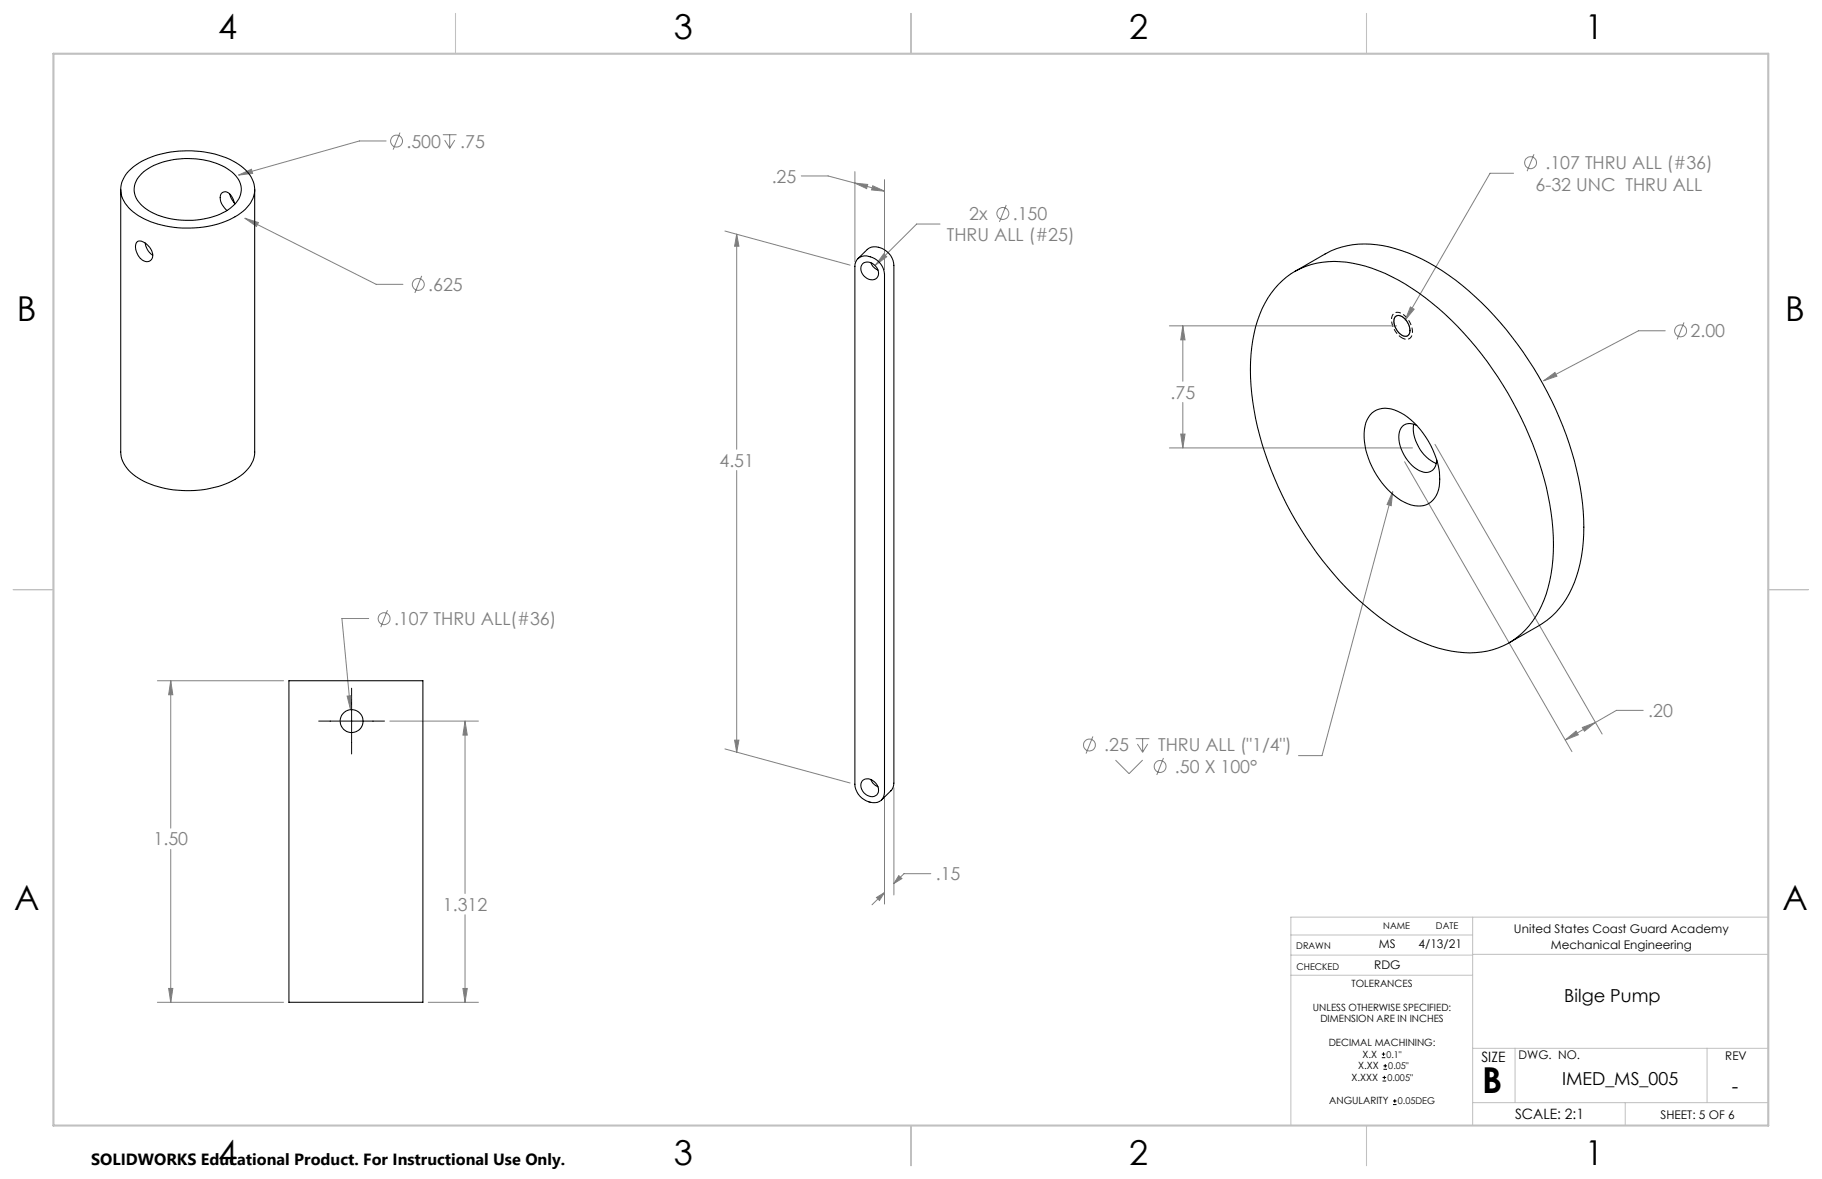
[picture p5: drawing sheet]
<svg xmlns="http://www.w3.org/2000/svg" width="432mm" height="279mm" viewBox="0 0 432 279" stroke-linecap="round" stroke-linejoin="round" font-family="sans-serif">
<g fill="none" stroke="#808080" stroke-width=".24">
<path d="M91.5 33.4h-6.3l-28.6 8.1M94.8 31.4l-1.6 4.1M105 31.9h3.2M105.4 33.2l1.2 1.9M106.6 31.9v3.2M107.8 33.2l-1.2 1.9M363.5 36.5l-1.6 4.1M56.6 41.5l3-1.4 .3 1zM58 51.7l3.2 1-.4 1zM58 51.7l31.1 15.7h6.4M171.8 54.8l29.7 8M174.6 55.5l.5 2.8h-1z"/>
<path d="M174.6 55.5v51M189.9 41.7h6.4l6.3 1.7M202.6 43.4l3 .3-.2 1zM202.6 40.7v21.3M202.6 43.4l7 1.9M206.8 44l2.8 1.3-3-.3zM209.6 42.6v21.3M222.8 53.1h-5.6l-9.7 9.7M238.5 48.6l-1.6 4M358.7 41.1h-5.6l-20.1 34.7M99.9 65.4l-1.6 4M209.4 60.1l.7 .8-2.6 1.9z"/>
<path d="M277.1 77.2h53.9M280.3 77.2l.5 3.3h-1zM280.3 77.2v13.1M334.3 72.7l.8 .6-2.1 2.5zM394.7 78.4h-6.4l-22.5 11.8M399.1 76.4l-1.6 4M280.3 95.4v10.8M365.8 90.2l2.7-1.9 .5 .8zM174.6 111.5v66.8M277.1 106.2h57.7M279.8 102.9h1l-.5 3.3zM330.1 116.5l-.4 3.3-1-.2z"/>
<path d="M330.1 116.5l-16.8 62.6h-5.6M332.9 109.4l39.6 68.7M340.1 105.3l39.6 68.7M87.4 146.6h-6.4l2.1 21.6M91.8 144.6l-1.6 4M37.3 161.3h29.9M40.5 161.3l.5 3.3h-1zM40.5 161.3v35M82.3 165l1-.1-.2 3.3zM92.4 170.9h21M110.2 170.9l.5 3.3h-1zM110.2 170.9v40.8"/>
<path d="M171.8 177.5l29.7 8.1M174.1 175.4h1l-.5 2.9zM259 174.5l-1.6 4.1M269.2 175h3.2M269.6 176.3l1.2 2M270.8 175v3.3M272 176.3l-1.2 2M275.7 179.6l-1.6 4.1M370.9 175.4l2.6-2.2 .6 .9zM375 172.4l3.1-1.2-2.6 2.1zM378.1 171.2l-7.2 4.2M389.4 168.3h-6.3l-5 2.9"/>
<path d="M209.6 188.8v25.4M211.8 186.7v25.4M264.4 180.1l3.2 3.2 3.2-3.2M40.5 201.3v36.2M110.2 216.8v20.7M207.7 212.7l1.9-1.2-1.2 1.9zM209.6 211.5l-2.9 2.9M213 207.5l.7 .7-1.9 1.2zM220.6 207h-6.4l-2.4 2.4M37.3 237.5h29.9M40 234.2h1l-.5 3.3zM101.5 237.5h11.9"/>
<path d="M109.7 234.2h1l-.5 3.3z"/>
<circle cx="94" cy="33.4" r="1.42"/>
<circle cx="362.7" cy="38.5" r="1.41"/>
<circle cx="237.7" cy="50.6" r="1.41"/>
<circle cx="99.1" cy="67.4" r="1.41"/>
<circle cx="398.3" cy="78.4" r="1.42"/>
<circle cx="91" cy="146.6" r="1.4"/>
<circle cx="258.2" cy="176.6" r="1.42"/>
<circle cx="274.9" cy="181.6" r="1.42"/>
</g>
<g fill="none" stroke="#000" stroke-width=".24">
<path d="M75.5 170.9h15.6M83.3 163.1v15.6M327.5 250.6h.8M327.5 249.8h.8M327.7 256.2h.8M327.7 255.3h.8M327.9 249.4v.8M327.9 253.4h.8M327.9 252.6h.8M328.1 255v.8M328.3 252.2v.8M330.1 261.8h.9"/>
<path d="M330.1 260.9h.9M330.6 260.5v.8"/>
</g>
<path d="M330.7 75a1.75 1.75 0 0 1 2.5 .8 3 3 0 0 1 .6 3.6 1.94 1.94 0 0 1-2.7-1 2.92 2.92 0 0 1-.4-3.4z" fill="none" stroke="#808080" stroke-width=".25"/>
<path d="M332.3 80.1a4.9 4.9 0 0 1-2.2-5.5 1.78 1.78 0 0 1 2.8 .2 4.6 4.6 0 0 1 1.5 5.1l-.4 .4-.5 .1-1.2-.3" fill="none" stroke="#000" stroke-width=".24" stroke-dasharray="1.3 .6" stroke-dashoffset=".4" stroke-linecap="butt"/>
<path d="M349 217.3v49.4M419.1 217.3h-113.2v49.4M305.9 231.1h43.1M305.9 226.3h43.1M305.9 221.6h43.1M349 226.2h70.1M349 248.4h70.1M359.1 248.4v12.9M404.6 248.4v12.9M349 261.3h70.1M385.2 261.3v5.4" fill="none" stroke="#c0c0c0" stroke-width=".24"/>
<path d="M108 3.2v9.5M215.9 3.2v9.5M323.8 3.2v9.5M3.1 139.7h9.6M419.1 139.7h9.5M215.9 266.7v9.6M323.8 266.7v9.6" fill="none" stroke="#c0c0c0" stroke-width=".25"/>
<path d="M12.7 12.7h406.4v254h-406.4z" fill="none" stroke="#c0c0c0" stroke-width=".5"/>
<path d="M58 51.7l2.8 2 .4-1zM56.6 41.5l3.3-.4-.3-1zM40.5 161.3l.5 3.3h-1zM40 234.2h1l-.5 3.3zM110.2 170.9l.5 3.3h-1zM109.7 234.2h1l-.5 3.3zM82.3 165l.8 3.2 .2-3.3zM174.6 55.5l.5 2.8h-1zM174.1 175.4h1l-.5 2.9zM207.7 212.7l1.9-1.2-1.2 1.9zM213 207.5l.7 .7-1.9 1.2zM202.6 43.4l3 .3-.2 1zM206.8 44l2.8 1.3-3-.3zM209.4 60.1l-1.9 2.7 2.6-1.9zM365.8 90.2l3.2-1.1-.5-.8zM334.3 72.7l-1.3 3.1 2.1-2.5zM279.8 102.9h1l-.5 3.3zM280.3 77.2l.5 3.3h-1zM370.9 175.4l2.6-2.2 .6 .9zM375 172.4l3.1-1.2-2.6 2.1zM330.1 116.5l-1.4 3.1 1 .2z" fill="#808080"/>
<g fill="none" stroke="#000" stroke-width=".25">
<path d="M28.6 44.9v62.2a8 8 0 0 0 4.8 6.6 24.9 24.9 0 0 0 22.3-.1 8 8 0 0 0 4.7-6.5v-62.2M30.6 40.5a19.7 19.7 0 0 1 13.7-4.8 20.5 20.5 0 0 1 13.9 4.6 6 6 0 0 1-.1 9.3 21 21 0 0 1-15 4.4 18.7 18.7 0 0 1-12.6-4.8 5.9 5.9 0 0 1 .1-8.7zM32.5 57.3a1.87 1.87 0 0 1 2.4 .7 2.85 2.85 0 0 1 1 3.5 1.98 1.98 0 0 1-3.2-1 2.98 2.98 0 0 1-.2-3.2zM33.6 41.1a17 17 0 0 1 12.8-3.5 14.5 14.5 0 0 1 9.5 4.1 5 5 0 0 1-1.3 7.6 19 19 0 0 1-14.9 2.4 10.3 10.3 0 0 1-7.6-5.2 4.8 4.8 0 0 1 1.5-5.4zM34.4 57.6a3.9 3.9 0 0 0 1.8 2.9M54.5 46l.4 1.2 .7 .9M55.6 48.4a3.5 3.5 0 0 0-2.2-3 1.38 1.38 0 0 0-1.2 2.1l.6 1.2 1 1.2M203.3 61.3l2.2-2.2a3.7 3.7 0 0 1 5.1 .9 4.4 4.4 0 0 1 1.2 2.9v122.7a2.54 2.54 0 0 1-.7 1.8l-2.2 2.2M203.4 61.2a3.6 3.6 0 0 1 4.5 .5 4.4 4.4 0 0 1 1.7 3.3v122.8a2.53 2.53 0 0 1-3.6 2.2 4.6 4.6 0 0 1-3.4-4.2v-122.7a2.54 2.54 0 0 1 .8-1.9zM204.4 62.5a2.46 2.46 0 0 1 3.8 1.8 1.65 1.65 0 0 1-.8 1.9 1.65 1.65 0 0 1-1.9-.2 2.43 2.43 0 0 1-1.1-3.5zM206.4 62.3l.5 .9 1.2 .8M303 67.4a18.6 18.6 0 0 1 17.5-5 44.2 44.2 0 0 1 20.4 10.7 83.4 83.4 0 0 1 26.7 48.4 40.3 40.3 0 0 1-2.3 22 18.1 18.1 0 0 1-19.9 11 40.7 40.7 0 0 1-20.2-9.6 82.5 82.5 0 0 1-28.3-49.7 41.5 41.5 0 0 1 1.7-20.7 20.9 20.9 0 0 1 4.4-7.1z"/>
<path d="M306.8 64.3l7.2-4.1a21.5 21.5 0 0 1 18.3-.8 55.1 55.1 0 0 1 21.8 15.4 82.5 82.5 0 0 1 20.9 44.4 37.6 37.6 0 0 1-3.1 21.5 18.6 18.6 0 0 1-7.1 7.5l-7.2 4.1M330.7 75.1a1.88 1.88 0 0 1 2.6 .9 3.1 3.1 0 0 1 .5 3.4 1.55 1.55 0 0 1-2.3-.6 3.4 3.4 0 0 1-.8-3.7zM325.2 97.9a5.8 5.8 0 0 1 6.8 0 19.7 19.7 0 0 1 9.2 15.6 5.7 5.7 0 0 1-3.9 6.3 9.2 9.2 0 0 1-7.6-3 19.1 19.1 0 0 1-6.3-15 6.2 6.2 0 0 1 1.8-3.9zM335 100.5a9.4 9.4 0 0 0 5.4 9.3M335.8 100.9a2.7 2.7 0 0 0-3.1-.2 2.7 2.7 0 0 0-1.2 2.9 9.6 9.6 0 0 0 5.4 8.1 2.58 2.58 0 0 0 3.6-2.7M68.5 161.3h31.7v76.2h-31.7zM204.4 185a2.5 2.5 0 0 1 3.8 1.8 1.67 1.67 0 0 1-.8 1.8 1.67 1.67 0 0 1-1.9-.1 2.48 2.48 0 0 1-1.1-3.5zM206.4 184.7l.5 .9 1.2 .8"/>
<circle cx="83.3" cy="170.9" r="2.72"/>
</g>
<text font-size="8.5" x="351.3" y="259">B</text>
<g font-size="8.1">
<text x="51.7" y="9.3">4</text>
<text x="159.7" y="9.3">3</text>
<text x="267.6" y="9.3">2</text>
<text x="375.6" y="9.3">1</text>
<text x="4" y="76">B</text>
<text x="423.1" y="76">B</text>
<text x="3.3" y="215.7">A</text>
<text x="422.4" y="215.7">A</text>
<text x="51.7" y="276">4</text>
<text x="159.7" y="276">3</text>
<text x="267.6" y="276">2</text>
<text x="375.6" y="276">1</text>
</g>
<text font-size="4.7" x="410.5" y="259.1">-</text>
<g font-size="4.2" fill="#808080">
<text x="96.3" y="35">.500</text>
<text x="109.1" y="35">.75</text>
<text x="366.3" y="40.1">.107 THRU ALL (#36)</text>
<text x="182.9" y="43.3">.25</text>
<text x="363.9" y="45.2">6-32 UNC THRU ALL</text>
<text x="229.7" y="52.1">2x</text>
<text x="240" y="52.1">.150</text>
<text x="224.4" y="57.2">THRU ALL (#25)</text>
<text x="101.5" y="68.9">.625</text>
<text x="400.6" y="79.9">2.00</text>
<text x="277.4" y="94.5">.75</text>
<text x="170.5" y="110.6">4.51</text>
<text x="93.4" y="148.1">.107 THRU ALL(#36)</text>
<text x="390.6" y="169.9">.20</text>
<text x="261.7" y="178.1">.25</text>
<text x="274.5" y="178.1">THRU ALL (&quot;1/4&quot;)</text>
<text x="278.5" y="183.2">.50 X 100°</text>
<text x="36.4" y="200.3">1.50</text>
<text x="221.8" y="208.6">.15</text>
<text x="105" y="215.8">1.312</text>
</g>
<g font-size="4.2">
<text x="370.7" y="237.5">Bilge Pump</text>
<text x="370.2" y="257.2">IMED_MS_005</text>
</g>
<text font-size="3.8" x="21.6" y="276">SOLIDWORKS Educational Product. For Instructional Use Only.</text>
<g font-size="3.4">
<text x="351.1" y="251.6">SIZE</text>
<text x="359.1" y="265.2">SCALE: 2:1</text>
</g>
<g font-size="2.8">
<text x="358.8" y="221.1">United States Coast Guard Academy</text>
<text x="326.8" y="224.7">MS</text>
<text x="336.2" y="224.7">4/13/21</text>
<text x="367.6" y="225">Mechanical Engineering</text>
<text x="325.7" y="229.7">RDG</text>
<text x="359.9" y="251">DWG. NO.</text>
<text x="408.9" y="251.1">REV</text>
<text x="393.5" y="265.2">SHEET: 5 OF 6</text>
</g>
<g font-size="2.4">
<text x="320.3" y="233.9">TOLERANCES</text>
<text x="311.2" y="239.5">UNLESS OTHERWISE SPECIFIED:</text>
<text x="312.9" y="242.3">DIMENSION ARE IN INCHES</text>
<text x="314.9" y="247.8">DECIMAL MACHINING:</text>
<text x="322.9" y="250.6">X.X</text>
<text x="320.3" y="256.2">X.XXX</text>
<text x="321.9" y="253.4">X.XX</text>
<text x="315" y="261.7">ANGULARITY</text>
</g>
<g font-size="2.2">
<text x="327.8" y="220.1">NAME</text>
<text x="340.3" y="220.2">DATE</text>
<text x="307.2" y="224.9">DRAWN</text>
<text x="307.3" y="229.8">CHECKED</text>
<text x="328.6" y="250.6">0.1&quot;</text>
<text x="328.8" y="256.2">0.005&quot;</text>
<text x="329" y="253.4">0.05&quot;</text>
<text x="331.3" y="261.7">0.05DEG</text>
</g>
</svg>
